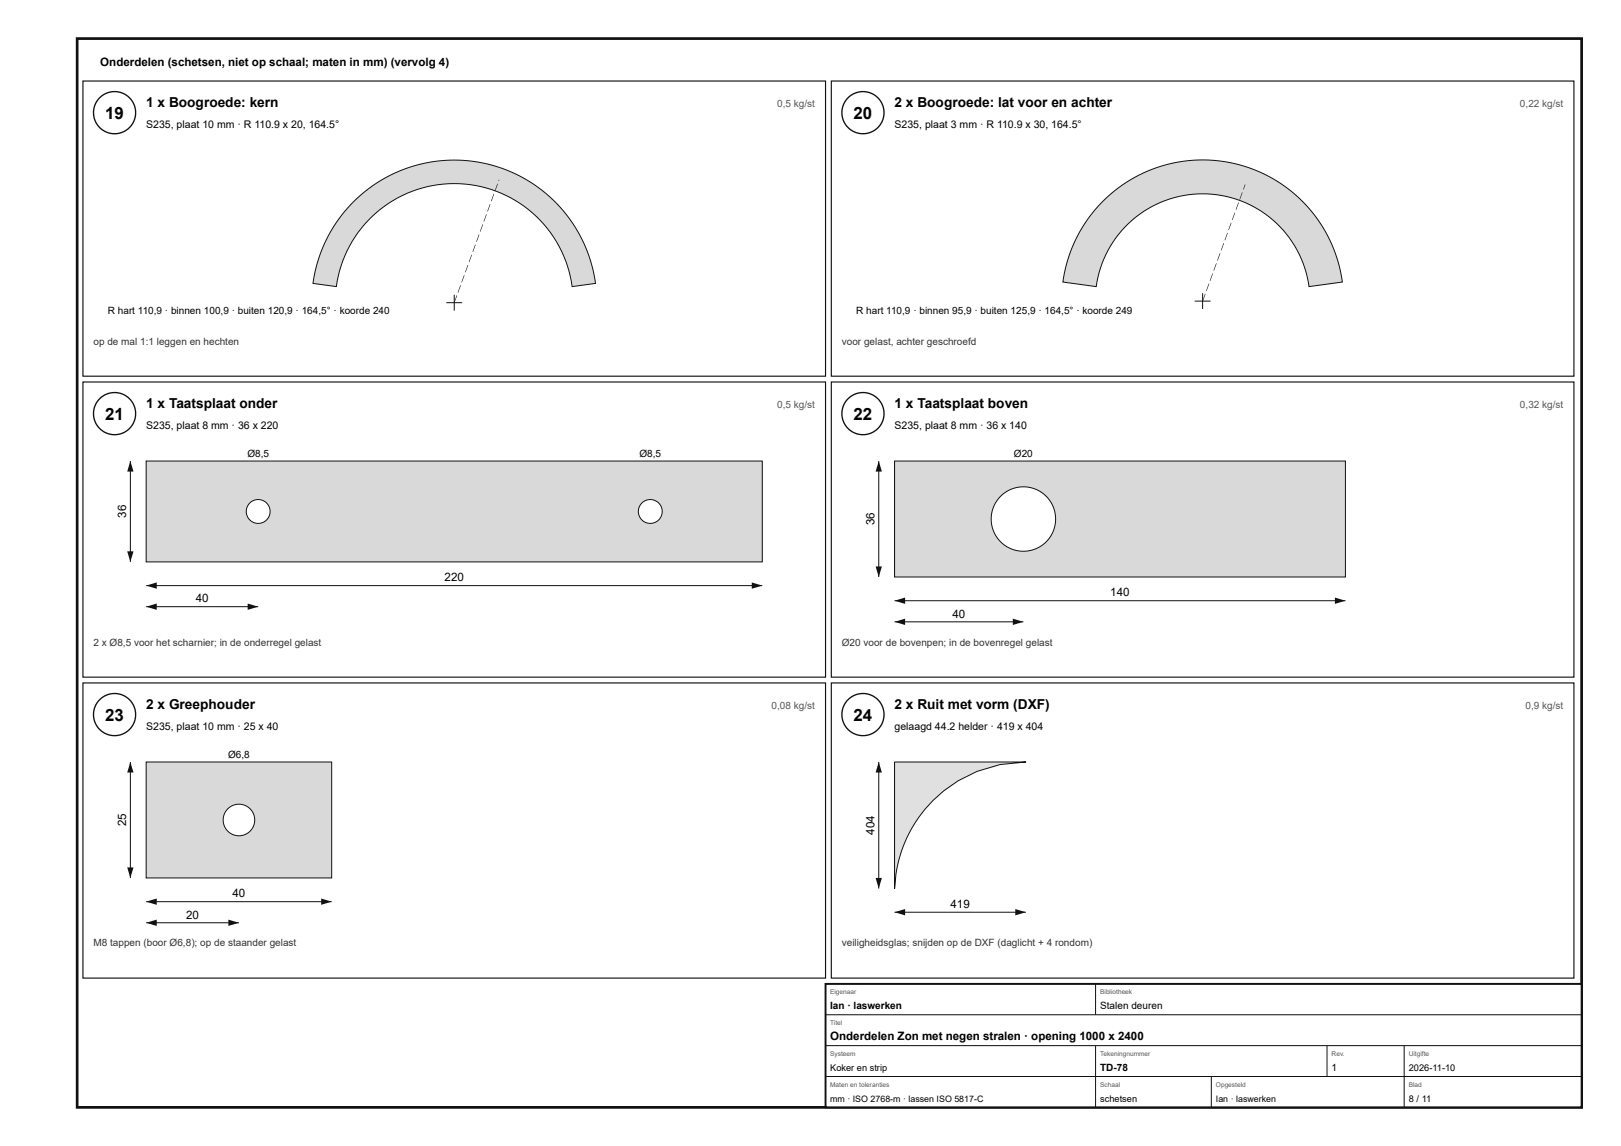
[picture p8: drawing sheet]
<svg xmlns="http://www.w3.org/2000/svg" width="420mm" height="297mm" viewBox="0 0 420 297" stroke-linecap="round" stroke-linejoin="round" font-family="sans-serif">
<path d="M20 10h390v277h-390z" fill="none" stroke="#111" stroke-width=".7" stroke-linecap="butt"/>
<path d="M21.5 21h192.5v76.5h-192.5z" fill="none" stroke="#111" stroke-width=".3"/>
<circle cx="29.7" cy="29.2" r="5.5" fill="#fff"/>
<circle cx="29.7" cy="29.2" r="5.5" fill="none" stroke="#111" stroke-width=".35"/>
<path d="M91.6 52.3l4.1-3.5 4.5-2.9 5-2.2 4.7-1.4 5.4-.7h5.3l5 .7 5.1 1.5 2.7 1.2 2.9 1.5 2.8 1.8 2.6 2 2.2 2 2.2 2.4 2 2.7 1.6 2.4 1.5 3 1.4 3.4 1.1 3.6 .7 3.6-6.1 .9-.1-.6a30.8 30.8 0 0 0-30.7-26.1 30.8 30.8 0 0 0-30.3 26.7l-6.1-.9 .4-2.4 1.5-5.2 2.2-4.9 2.9-4.5z" fill="#d7dadc"/>
<path d="M91.6 52.3l4.1-3.5 4.5-2.9 5-2.2 4.7-1.4 5.4-.7h5.3l5 .7 5.1 1.5 2.7 1.2 2.9 1.5 2.8 1.8 2.6 2 2.2 2 2.2 2.4 2 2.7 1.6 2.4 1.5 3 1.4 3.4 1.1 3.6 .7 3.6-6.1 .9-.1-.6a30.8 30.8 0 0 0-30.7-26.1 30.8 30.8 0 0 0-30.3 26.7l-6.1-.9 .4-2.4 1.5-5.2 2.2-4.9 2.9-4.5zM115.7 78.4h4.1M117.7 76.4v4.1" fill="none" stroke="#111" stroke-width=".26"/>
<path d="M118.4 76.5l.1 .1-.7 1.9-.1-.1zM119.3 73.9l.2 .1-.7 1.8h-.2zM120.3 71.3h.1l-.7 1.9h-.1zM121.2 68.7h.2l-.7 1.9-.1-.1zM122.2 66l.1 .1-.6 1.9-.2-.1zM123.2 63.4h.1l-.7 1.9h-.1zM124.1 60.8h.2l-.7 1.9-.2-.1zM125.1 58.1l.1 .1-.7 1.9-.1-.1zM126 55.5l.2 .1-.7 1.8h-.1zM127 52.9h.1l-.6 1.9h-.2zM128 50.2l.1 .1-.7 1.9-.1-.1zM128.9 47.6l.2 .1-.7 1.8h-.2zM129.3 46.6h.1l-.1 .3h-.1z" fill="#111"/>
<path d="M215.5 21h192.5v76.5h-192.5z" fill="none" stroke="#111" stroke-width=".3"/>
<circle cx="223.7" cy="29.2" r="5.5" fill="#fff"/>
<circle cx="223.7" cy="29.2" r="5.5" fill="none" stroke="#111" stroke-width=".35"/>
<path d="M285.9 52.2l4-3.5 4.5-2.9 4.9-2.2 5.1-1.4 5.3-.7 5.3 .1 5.3 .9 5.1 1.6 3.3 1.5 2.8 1.7 2.7 1.9 2.8 2.4 2.3 2.4 2.3 2.9 1.7 2.7 1.6 2.9 1.9 5 1.2 5.6-8.7 1.2v-.5a27.8 27.8 0 0 0-27.8-23.6 27.8 27.8 0 0 0-27.3 24.1l-8.7-1.2 1.4-6 2.1-5.3 2.9-4.9z" fill="#d7dadc"/>
<path d="M285.9 52.2l4-3.5 4.5-2.9 4.9-2.2 5.1-1.4 5.3-.7 5.3 .1 5.3 .9 5.1 1.6 3.3 1.5 2.8 1.7 2.7 1.9 2.8 2.4 2.3 2.4 2.3 2.9 1.7 2.7 1.6 2.9 1.9 5 1.2 5.6-8.7 1.2v-.5a27.8 27.8 0 0 0-27.8-23.6 27.8 27.8 0 0 0-27.3 24.1l-8.7-1.2 1.4-6 2.1-5.3 2.9-4.9zM309.7 78h4.1M311.7 76v4.1" fill="none" stroke="#111" stroke-width=".26"/>
<path d="M312.4 76.1l.1 .1-.7 1.9-.1-.1zM313.3 73.5l.2 .1-.7 1.8h-.2zM314.3 70.9h.1l-.7 1.9h-.1zM315.2 68.2l.2 .1-.7 1.9-.1-.1zM316.2 65.6l.1 .1-.6 1.8h-.2zM317.2 63h.1l-.7 1.9h-.1zM318.1 60.4h.2l-.7 1.9-.2-.1zM319.1 57.7l.1 .1-.7 1.9-.1-.1zM320 55.1h.2l-.7 1.9h-.1zM321 52.5h.1l-.6 1.9-.2-.1zM322 49.8l.1 .1-.7 1.9-.1-.1zM322.7 47.8h.2l-.5 1.3h-.2z" fill="#111"/>
<path d="M21.5 99h192.5v76.5h-192.5z" fill="none" stroke="#111" stroke-width=".3"/>
<circle cx="29.7" cy="107.2" r="5.5" fill="#fff"/>
<circle cx="29.7" cy="107.2" r="5.5" fill="none" stroke="#111" stroke-width=".35"/>
<path d="M37.9 119.5h159.7v26.1h-159.7z" fill="#d7dadc"/>
<path d="M37.9 119.5h159.7v26.1h-159.7z" fill="none" stroke="#111" stroke-width=".26"/>
<circle cx="66.9" cy="132.6" r="3.1" fill="#fff"/>
<circle cx="66.9" cy="132.6" r="3.1" fill="none" stroke="#111" stroke-width=".26"/>
<circle cx="168.6" cy="132.6" r="3.1" fill="#fff"/>
<g fill="none" stroke="#111" stroke-width=".26">
<path d="M37.9 151.8h159.7"/>
<circle cx="168.6" cy="132.6" r="3.1"/>
</g>
<g fill="#111">
<path d="M37.9 151.8l2.7-.9v1.7z"/>
<path d="M194.9 150.9l2.7 .9-2.7 .8z"/>
</g>
<path d="M33.8 119.5v26.1" fill="none" stroke="#111" stroke-width=".26"/>
<g fill="#111">
<path d="M33.8 119.5l.8 2.7h-1.6z"/>
<path d="M33 142.9h1.6l-.8 2.7z"/>
</g>
<path d="M37.9 157.2h29" fill="none" stroke="#111" stroke-width=".26"/>
<g fill="#111">
<path d="M37.9 157.2l2.7-.8v1.7z"/>
<path d="M64.2 156.4l2.7 .8-2.7 .9z"/>
</g>
<path d="M215.5 99h192.5v76.5h-192.5z" fill="none" stroke="#111" stroke-width=".3"/>
<circle cx="223.7" cy="107.2" r="5.5" fill="#fff"/>
<circle cx="223.7" cy="107.2" r="5.5" fill="none" stroke="#111" stroke-width=".35"/>
<path d="M231.9 119.5h116.9v30h-116.9z" fill="#d7dadc"/>
<path d="M231.9 119.5h116.9v30h-116.9z" fill="none" stroke="#111" stroke-width=".26"/>
<circle cx="265.3" cy="134.5" r="8.3" fill="#fff"/>
<g fill="none" stroke="#111" stroke-width=".26">
<path d="M231.9 155.7h116.9"/>
<circle cx="265.3" cy="134.5" r="8.3"/>
</g>
<g fill="#111">
<path d="M231.9 155.7l2.7-.8v1.6z"/>
<path d="M346 154.9l2.8 .8-2.8 .8z"/>
</g>
<path d="M227.8 119.5v30" fill="none" stroke="#111" stroke-width=".26"/>
<g fill="#111">
<path d="M227.8 119.5l.8 2.7h-1.6z"/>
<path d="M227 146.8h1.6l-.8 2.7z"/>
</g>
<path d="M231.9 161.2h33.4" fill="none" stroke="#111" stroke-width=".26"/>
<g fill="#111">
<path d="M231.9 161.2l2.7-.9v1.7z"/>
<path d="M262.5 160.3l2.8 .9-2.8 .8z"/>
</g>
<path d="M21.5 177h192.5v76.5h-192.5z" fill="none" stroke="#111" stroke-width=".3"/>
<circle cx="29.7" cy="185.2" r="5.5" fill="#fff"/>
<circle cx="29.7" cy="185.2" r="5.5" fill="none" stroke="#111" stroke-width=".35"/>
<path d="M37.9 197.5h48.1v30h-48.1z" fill="#d7dadc"/>
<path d="M37.9 197.5h48.1v30h-48.1z" fill="none" stroke="#111" stroke-width=".26"/>
<circle cx="61.9" cy="212.5" r="4.1" fill="#fff"/>
<g fill="none" stroke="#111" stroke-width=".26">
<path d="M37.9 233.7h48.1"/>
<circle cx="61.9" cy="212.5" r="4.1"/>
</g>
<g fill="#111">
<path d="M37.9 233.7l2.7-.8v1.6z"/>
<path d="M83.2 232.9l2.8 .8-2.8 .8z"/>
</g>
<path d="M33.8 197.5v30" fill="none" stroke="#111" stroke-width=".26"/>
<g fill="#111">
<path d="M33.8 197.5l.8 2.7h-1.6z"/>
<path d="M33 224.8h1.6l-.8 2.7z"/>
</g>
<path d="M37.9 239.2h24" fill="none" stroke="#111" stroke-width=".26"/>
<g fill="#111">
<path d="M37.9 239.2l2.7-.9v1.7z"/>
<path d="M59.2 238.3l2.7 .9-2.7 .8z"/>
</g>
<path d="M215.5 177h192.5v76.5h-192.5z" fill="none" stroke="#111" stroke-width=".3"/>
<circle cx="223.7" cy="185.2" r="5.5" fill="#fff"/>
<circle cx="223.7" cy="185.2" r="5.5" fill="none" stroke="#111" stroke-width=".35"/>
<path d="M231.9 197.5h34a34.1 34.1 0 0 0-32.5 23.9l-1 4.1-.5 4.8z" fill="#d6e4e9"/>
<path d="M231.9 197.5h34a34.1 34.1 0 0 0-32.5 23.9l-1 4.1-.5 4.8zM231.9 236.4h34" fill="none" stroke="#111" stroke-width=".26"/>
<g fill="#111">
<path d="M231.9 236.4l2.7-.8v1.6z"/>
<path d="M263.2 235.6l2.7 .8-2.7 .8z"/>
</g>
<path d="M227.8 197.5v32.8" fill="none" stroke="#111" stroke-width=".26"/>
<g fill="#111">
<path d="M227.8 197.5l.8 2.7h-1.6z"/>
<path d="M227 227.5h1.6l-.8 2.8z"/>
</g>
<path d="M214 255h196v32h-196z" fill="#fff"/>
<path d="M214 255h196v32h-196z" fill="none" stroke="#111" stroke-width=".5"/>
<path d="M284 255v8M214 263h196M214 271h196M214 279h196M284 271v16M314 279v8M344 271v8M364 271v16" fill="none" stroke="#111" stroke-width=".26"/>
<g font-size="4.4">
<text x="27.3" y="30.8">19</text>
<text x="221.3" y="30.8">20</text>
<text x="27.3" y="108.8">21</text>
<text x="221.3" y="108.8">22</text>
<text x="27.3" y="186.8">23</text>
<text x="221.3" y="186.8">24</text>
</g>
<g font-size="3.6">
<text x="37.9" y="27.8">1 x Boogroede: kern</text>
<text x="231.9" y="27.8">2 x Boogroede: lat voor en achter</text>
<text x="37.9" y="105.8">1 x Taatsplaat onder</text>
<text x="231.9" y="105.8">1 x Taatsplaat boven</text>
<text x="37.9" y="183.8">2 x Greephouder</text>
<text x="231.9" y="183.8">2 x Ruit met vorm (DXF)</text>
</g>
<g font-size="3">
<text x="26" y="17">Onderdelen (schetsen, niet op schaal; maten in mm) (vervolg 4)</text>
<text x="32.7" y="134.2" transform="rotate(-90 32.7 134.2)">36</text>
<text x="226.7" y="136.2" transform="rotate(-90 226.7 136.2)">36</text>
<text x="115.2" y="150.7">220</text>
<text x="287.8" y="154.6">140</text>
<text x="50.7" y="156.1">40</text>
<text x="246.9" y="160.1">40</text>
<text x="32.7" y="214.2" transform="rotate(-90 32.7 214.2)">25</text>
<text x="226.7" y="216.4" transform="rotate(-90 226.7 216.4)">404</text>
<text x="60.3" y="232.6">40</text>
<text x="48.2" y="238.1">20</text>
<text x="246.4" y="235.3">419</text>
<text x="215.2" y="269.6">Onderdelen Zon met negen stralen · opening 1000 x 2400</text>
</g>
<g font-size="2.7">
<text x="37.9" y="33.3">S235, plaat 10 mm · R 110.9 x 20, 164.5°</text>
<text x="231.9" y="33.3">S235, plaat 3 mm · R 110.9 x 30, 164.5°</text>
<text x="37.9" y="111.3">S235, plaat 8 mm · 36 x 220</text>
<text x="231.9" y="111.3">S235, plaat 8 mm · 36 x 140</text>
<text x="37.9" y="189.3">S235, plaat 10 mm · 25 x 40</text>
<text x="231.9" y="189.3">gelaagd 44.2 helder · 419 x 404</text>
</g>
<g font-size="2.6" fill="#555">
<text x="201.5" y="27.8">0,5 kg/st</text>
<text x="394" y="27.8">0,22 kg/st</text>
<text x="201.5" y="105.8">0,5 kg/st</text>
<text x="394" y="105.8">0,32 kg/st</text>
<text x="200" y="183.8">0,08 kg/st</text>
<text x="395.5" y="183.8">0,9 kg/st</text>
</g>
<g font-size="2.6">
<text x="28" y="81.5">R hart 110,9 · binnen 100,9 · buiten 120,9 · 164,5° · koorde 240</text>
<text x="222" y="81.5">R hart 110,9 · binnen 95,9 · buiten 125,9 · 164,5° · koorde 249</text>
<text x="64.1" y="118.4">Ø8,5</text>
<text x="165.8" y="118.4">Ø8,5</text>
<text x="262.8" y="118.4">Ø20</text>
<text x="59.1" y="196.4">Ø6,8</text>
<text x="215.2" y="261.6">Ian · laswerken</text>
<text x="285.2" y="261.6">Stalen deuren</text>
<text x="285.2" y="277.6">TD-78</text>
<text x="345.2" y="277.6">1</text>
</g>
<g font-size="2.6" fill="#333">
<text x="24.2" y="89.3">op de mal 1:1 leggen en hechten</text>
<text x="218.2" y="89.3">voor gelast, achter geschroefd</text>
<text x="24.2" y="167.3">2 x Ø8,5 voor het scharnier; in de onderregel gelast</text>
<text x="218.2" y="167.3">Ø20 voor de bovenpen; in de bovenregel gelast</text>
<text x="24.2" y="245.3">M8 tappen (boor Ø6,8); op de staander gelast</text>
<text x="218.2" y="245.3">veiligheidsglas; snijden op de DXF (daglicht + 4 rondom)</text>
</g>
<g font-size="2.4">
<text x="215.2" y="277.6">Koker en strip</text>
<text x="365.2" y="277.6">2026-11-10</text>
<text x="285.2" y="285.6">schetsen</text>
<text x="365.2" y="285.6">8 / 11</text>
</g>
<g font-size="2.3">
<text x="215.2" y="285.6">mm · ISO 2768-m · lassen ISO 5817-C</text>
<text x="315.2" y="285.6">Ian · laswerken</text>
</g>
<g font-size="1.7" fill="#555">
<text x="215.2" y="257.6">Eigenaar</text>
<text x="285.2" y="257.6">Bibliotheek</text>
<text x="215.2" y="265.6">Titel</text>
<text x="215.2" y="273.6">Systeem</text>
<text x="285.2" y="273.6">Tekeningnummer</text>
<text x="345.2" y="273.6">Rev.</text>
<text x="365.2" y="273.6">Uitgifte</text>
<text x="215.2" y="281.6">Maten en toleranties</text>
<text x="285.2" y="281.6">Schaal</text>
<text x="315.2" y="281.6">Opgesteld</text>
<text x="365.2" y="281.6">Blad</text>
</g>
</svg>
